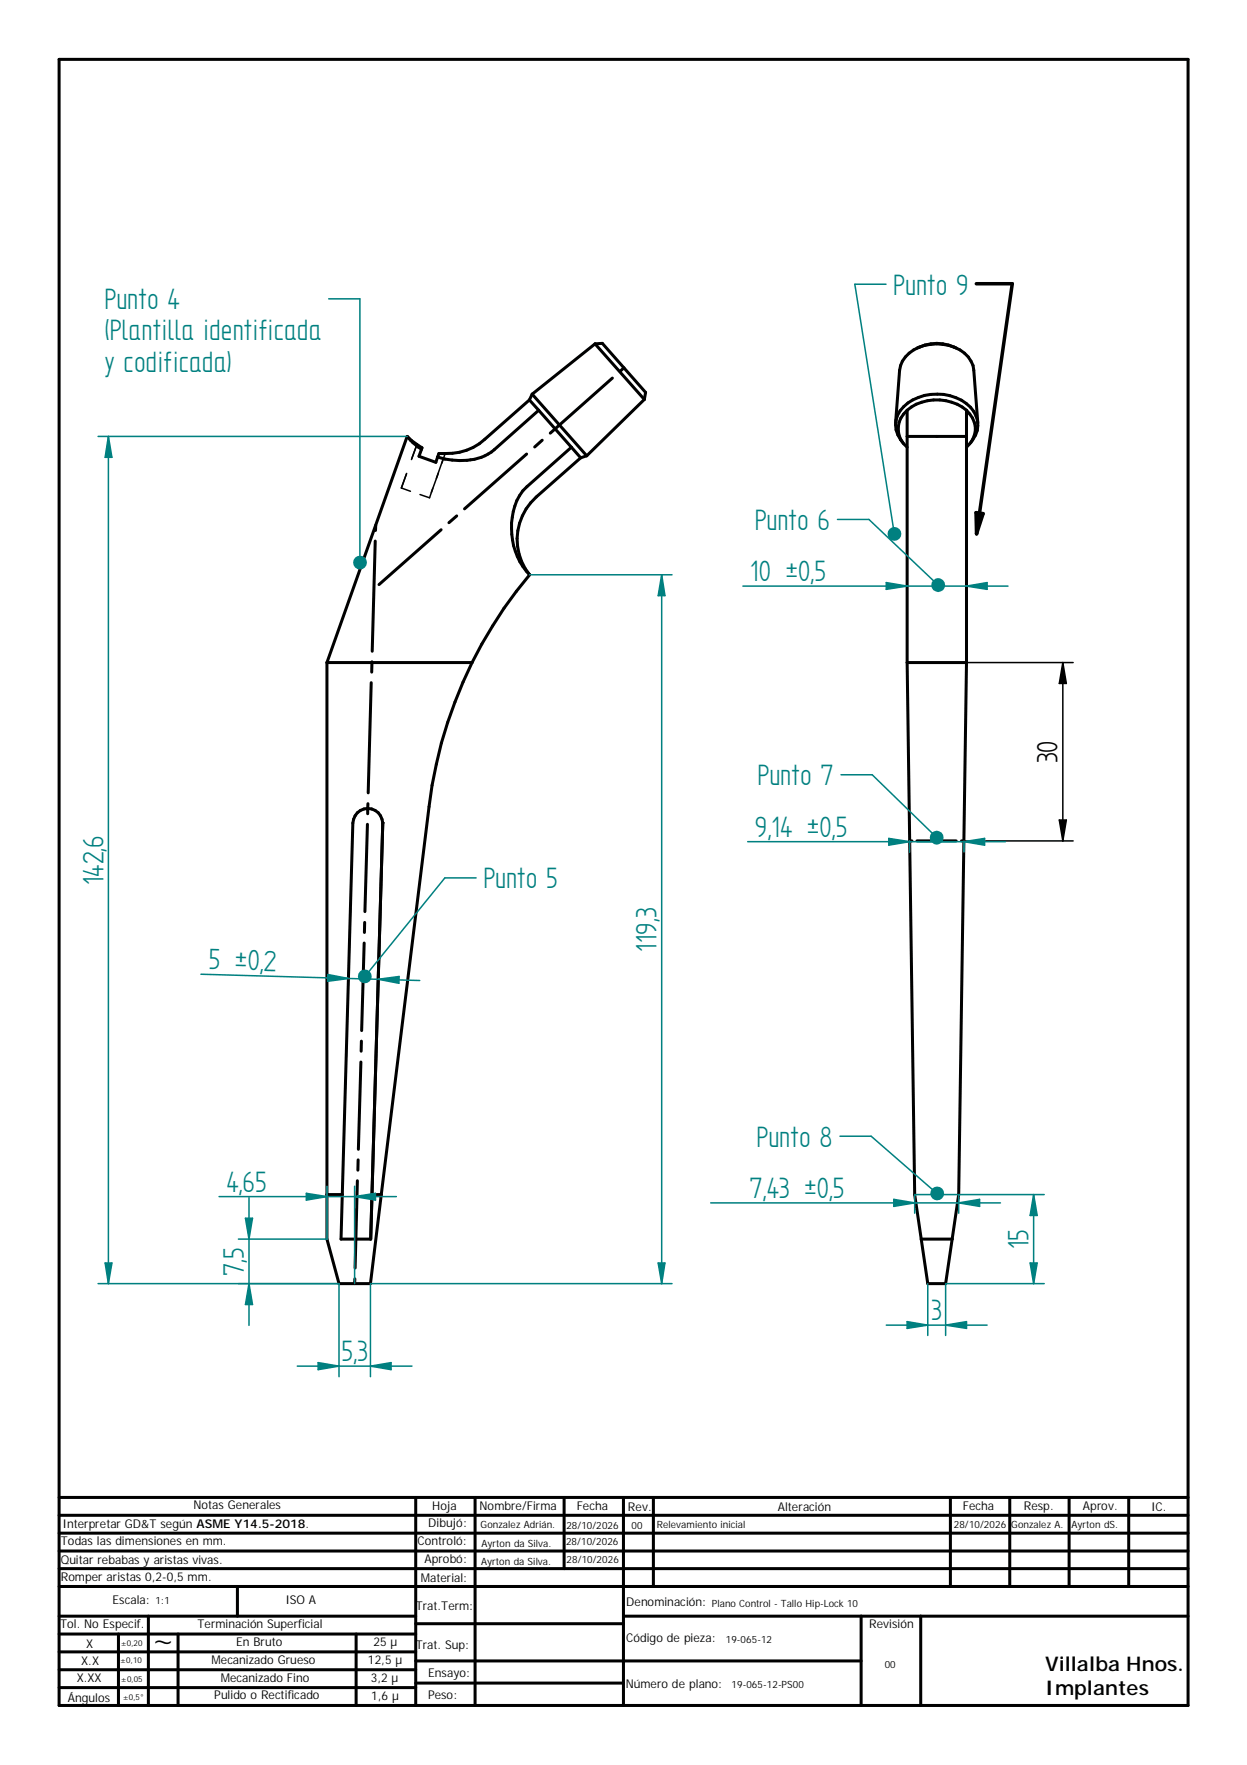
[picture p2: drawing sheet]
<svg xmlns="http://www.w3.org/2000/svg" width="210mm" height="297mm" viewBox="0 0 210 297" stroke-linecap="round" stroke-linejoin="round" font-family="sans-serif">
<g fill="none" stroke="#000" stroke-width=".51">
<path d="M9.9 10h190.1v277h-190.1zM100.2 57.9l8.3 9.3M100.2 57.9l-10.6 8.4M100.2 57.9l1.2-.1 7.3 8.2-.2 1.2M161 58.6a7.3 7.3 0 0 0-6.7 0M68.5 73.4l1 1.1 1.5 1.1M68.5 73.4l-13.5 38.1M68.5 73.4l.8 .8 1.7 1.2v.2M71 75.6l-.5 1.2 2.9 1 .3-.9M89.1 67.3l1.6 1.7M89.1 67.3l-7.5 6.6a10.1 10.1 0 0 1-7.7 2.4l-.2 .6M89.6 66.3l9.2 10.4"/>
<path d="M89.6 66.3l-.5 1M90.7 69l7 8M90.7 69l-7.5 6.7a9.1 9.1 0 0 1-7.1 1.7l-2.4-.5M96.2 75.3l-7.5 6.6a9.6 9.6 0 0 0-2.6 8 11 11 0 0 0 3.1 6.8M97.7 77l-7.4 6.7a9.5 9.5 0 0 0-1.1 13M98.8 76.7l-1.1 .3M108.5 67.2l-9.7 9.5M150.7 71.2l.7-8.9a5.5 5.5 0 0 1 5.2-4.3 6.8 6.8 0 0 1 6.8 2.8l.4 .7 .1 .8 .7 8.9M152 74.5a4.3 4.3 0 0 1 .8-6.7 8.6 8.6 0 0 1 10.6 .7 4.3 4.3 0 0 1 0 6M152.7 69v42.5M152.7 69a4 4 0 0 0 0 6.3M152.7 73.4h10"/>
<path d="M162.7 69v42.5M162.7 69a8 8 0 0 0-10 0M162.7 69a4 4 0 0 1 0 6.3M89.2 96.7a72.2 72.2 0 0 0-9.7 14.8M55 111.5h24.5M55 111.5v97l2.1 7.5h5.3l1.8-15M79.5 111.5a75 75 0 0 0-7.3 24.3l-8 65.2M152.7 111.5l1.3 89.5 1.1 7.5M152.7 111.5h10M162.7 111.5l-1.3 89.5-2.2 15h-3l-1.1-7.5M64.4 138.5a2.52 2.52 0 0 0-2.5-2.4 2.52 2.52 0 0 0-2.5 2.4l-1.8 62.5M64.4 138.5l-2 70h-5l.2-7.5"/>
<path d="M55 201h2.6M62.6 201h1.6M155.1 208.5h5.2M9.9 252h190.1M70 252v35M80 252v35M95 252v12M104.9 252v35M110 252v15M160 252v15M170 252v15M180 252v15"/>
<path d="M190 252v15M200 255h-190.1M200 258h-190.1M9.9 272h60.1M9.9 278h60.1M9.9 275h60.1M19.9 275v12M25 272v15M30 275v12M40 267v5M59.9 275v12M70 279.5h34.9"/>
<path d="M70 273.3h34.9M104.9 272h95.1M105 279.5h39.9M144.9 272v15M155 272v15M200 267h-190.1M200 261h-190.1M200 264h-190.1M9.9 284h60.1M9.9 281h60.1M70 283.3h34.9"/>
</g>
<g fill="none" stroke="#000" stroke-width=".25">
<path d="M68.4 79.8l-.8 2.3M68.5 79.7l-.9 2.4M70.1 75l-.8 2.3M70.2 74.8l-.9 2.4M73.8 79.6l-1.2 3.3M74.6 77.3l-1.2 3.2M74.9 76.3l-.5 1.6M67.6 82.1l1.5 .6M72.9 82.2l-.6 1.6-1.6-.6M59.8 137.2l-.4 1.3v1.8M59.8 137.2h.1M63.1 136.4a2.69 2.69 0 0 0-2.4 0"/>
<path d="M64.1 137.2l.3 1.3M64.4 138.5h.1M58.8 158.3v3.5M59 152.9l-.1 3.6M59.1 147.5v3.5M59.3 142.1l-.1 3.6M58.3 179.8l-.2 3.6M58.4 174.5l-.1 3.5M58.5 169.1l-.1 3.5M58.7 163.7l-.1 3.5M57.8 196l-.1 3.6M57.9 190.6l-.1 3.6"/>
<path d="M58.1 185.2l-.1 3.6M57.4 206.8v1.7M57.6 201.4l-.1 3.5"/>
</g>
<circle cx="70.2" cy="74.8" r=".25" fill="#000"/>
<path d="M16.5 73.4h52M18.2 73.4l.6 3.6h-1.1zM16.5 216h40.6" fill="none" stroke="#008080" stroke-width=".25"/>
<path d="M18.2 73.4l.6 3.6h-1.1z" fill="#008080"/>
<path d="M17.7 212.6h1.1l-.6 3.4z" fill="none" stroke="#008080" stroke-width=".25"/>
<path d="M17.7 212.6h1.1l-.6 3.4z" fill="#008080"/>
<path d="M18.2 73.4v142.6M89.2 96.7h23.9M111.4 96.7l.5 3.5h-1.1zM62.4 216h50.7" fill="none" stroke="#008080" stroke-width=".25"/>
<g fill="none" stroke="#000" stroke-width=".51">
<path d="M88.6 76.4l-10.4 9.2M91.3 74.1l-1.3 1.1M103.1 63.6l-10.5 9.3M105 61.9l-.6 .5M63.2 91.1l-.5 18.5M63.2 88.4v.9M74.3 89.2l-10.5 9.2M76.9 86.8l-1.3 1.2M62.5 114.9l-.5 18.5M62.6 111.4v1.7M61.8 138.7l-.4 14.7M61.9 135.3v1.6"/>
<path d="M61.3 158.7l-.4 14.7M61.4 155.2l-.1 1.7M60.7 178.7l-.4 14.7M60.8 175.2v1.7M60.2 198.7l-.4 14.7M60.3 195.2l-.1 1.7M59.7 215.2v.8"/>
</g>
<path d="M111.4 96.7l.5 3.5h-1.1z" fill="#008080"/>
<path d="M110.8 212.6h1.1l-.5 3.4z" fill="none" stroke="#008080" stroke-width=".25"/>
<path d="M110.8 212.6h1.1l-.5 3.4z" fill="#008080"/>
<path d="M111.4 96.7v119.3M57.1 216v15.7M62.4 216v15.7M62.4 229.9l3.4-.6v1.2z" fill="none" stroke="#008080" stroke-width=".25"/>
<path d="M62.4 229.9l3.4-.6v1.2z" fill="#008080"/>
<path d="M53.6 229.3l3.5 .6-3.5 .6z" fill="none" stroke="#008080" stroke-width=".25"/>
<path d="M53.6 229.3l3.5 .6-3.5 .6z" fill="#008080"/>
<path d="M40.1 216h17M40.1 208.5h14.9M41.3 205h1.2l-.6 3.5zM50 229.9h19.3" fill="none" stroke="#008080" stroke-width=".25"/>
<path d="M41.3 205h1.2l-.6 3.5z" fill="#008080"/>
<path d="M41.9 216l.6 3.5h-1.2z" fill="none" stroke="#008080" stroke-width=".25"/>
<path d="M41.9 216l.6 3.5h-1.2z" fill="#008080"/>
<path d="M55 199.6v8.9M59.7 199.6v16.4M41.9 201.5v21.6M51.6 200.8l3.4 .6-3.4 .6z" fill="none" stroke="#008080" stroke-width=".25"/>
<path d="M51.6 200.8l3.4 .6-3.4 .6z" fill="#008080"/>
<path d="M59.7 201.4l3.5-.6v1.2z" fill="none" stroke="#008080" stroke-width=".25"/>
<path d="M59.7 201.4l3.5-.6v1.2z" fill="#008080"/>
<path d="M55.2 164l3.5 .7-3.5 .4zM36.9 201.4h29.8" fill="none" stroke="#008080" stroke-width=".25"/>
<path d="M55.2 164l3.5 .7-3.5 .4z" fill="#008080"/>
<path d="M63.7 164.8l3.5-.5-.1 1.2z" fill="none" stroke="#008080" stroke-width=".25"/>
<path d="M63.7 164.8l3.5-.5-.1 1.2z" fill="#008080"/>
<path d="M33.8 164l36.9 1M156.2 216v8.7M159.2 216v8.7M152.7 222.4l3.5 .6-3.5 .6z" fill="none" stroke="#008080" stroke-width=".25"/>
<path d="M152.7 222.4l3.5 .6-3.5 .6z" fill="#008080"/>
<path d="M159.2 223l3.5-.6v1.2z" fill="none" stroke="#008080" stroke-width=".25"/>
<path d="M159.2 223l3.5-.6v1.2z" fill="#008080"/>
<path d="M154 201h21.8M159.2 216h16.6M173.4 212.6h1.2l-.6 3.4zM149.2 223h17" fill="none" stroke="#008080" stroke-width=".25"/>
<path d="M173.4 212.6h1.2l-.6 3.4z" fill="#008080"/>
<path d="M174 201l.6 3.6h-1.2z" fill="none" stroke="#008080" stroke-width=".25"/>
<path d="M174 201l.6 3.6h-1.2z" fill="#008080"/>
<path d="M150.5 201.8l3.5 .6-3.5 .6zM154 201v3.2M161.4 201v3.2M174 201v15" fill="none" stroke="#008080" stroke-width=".25"/>
<path d="M150.5 201.8l3.5 .6-3.5 .6z" fill="#008080"/>
<path d="M161.4 202.4l3.5-.6v1.2z" fill="none" stroke="#008080" stroke-width=".25"/>
<path d="M161.4 202.4l3.5-.6v1.2z" fill="#008080"/>
<path d="M149.2 98l3.5 .6-3.5 .6zM119.6 202.4h48.8" fill="none" stroke="#008080" stroke-width=".25"/>
<path d="M149.2 98l3.5 .6-3.5 .6z" fill="#008080"/>
<path d="M162.7 98.6l3.5-.6v1.2z" fill="none" stroke="#008080" stroke-width=".25"/>
<path d="M162.7 98.6l3.5-.6v1.2z" fill="#008080"/>
<path d="M125.1 98.6h44.6M149.6 141.1l3.5 .5-3.5 .6zM153.1 141.5v1.9M162.3 141.5v1.9" fill="none" stroke="#008080" stroke-width=".25"/>
<path d="M153.1 141.5h.4M154.3 141.5h6.7M161.8 141.5h.5" fill="none" stroke="#000" stroke-width=".51"/>
<path d="M162.7 111.5h17.9M178.9 111.5l.6 3.5h-1.2zM178.9 111.5v30M178.3 138h1.2l-.6 3.5zM162.3 141.5h18.3" fill="none" stroke="#000" stroke-width=".25"/>
<path d="M178.9 111.5l.6 3.5h-1.2zM178.3 138h1.2l-.6 3.5z" fill="#000"/>
<path d="M149.6 141.1l3.5 .5-3.5 .6z" fill="#008080"/>
<path d="M162.3 141.6l3.4-.5v1.1z" fill="none" stroke="#008080" stroke-width=".25"/>
<path d="M162.3 141.6l3.4-.5v1.1z" fill="#008080"/>
<path d="M60.6 50.3v44.4M125.9 141.6h43.3" fill="none" stroke="#008080" stroke-width=".25"/>
<circle cx="60.6" cy="94.7" r="1.17" fill="#008080"/>
<path d="M55.3 50.3h5.3M143.9 47.8l6.6 42" fill="none" stroke="#008080" stroke-width=".25"/>
<circle cx="150.6" cy="89.9" r="1.17" fill="#008080"/>
<path d="M143.9 47.8h5.2M146.3 87.4l11.6 11.1" fill="none" stroke="#008080" stroke-width=".25"/>
<path d="M164.3 47.8h6.1l-6 42M164.3 86.3l1.2 .1-1.1 3.4z" fill="none" stroke="#000" stroke-width=".59"/>
<path d="M164.3 86.3l1.2 .1-1.1 3.4z" fill="#000"/>
<circle cx="157.9" cy="98.5" r="1.15" fill="#008080"/>
<path d="M141 87.4h5.3M146.8 130.4l10.9 10.6" fill="none" stroke="#008080" stroke-width=".25"/>
<circle cx="157.7" cy="141" r="1.17" fill="#008080"/>
<path d="M141.6 130.4h5.2M146.6 191.2l11.1 9.7" fill="none" stroke="#008080" stroke-width=".25"/>
<circle cx="157.8" cy="200.9" r="1.17" fill="#008080"/>
<path d="M74.9 147.7l-13.5 16.6M141.4 191.2h5.2" fill="none" stroke="#008080" stroke-width=".25"/>
<circle cx="61.4" cy="164.3" r="1.17" fill="#008080"/>
<path d="M74.9 147.7h5.2" fill="none" stroke="#008080" stroke-width=".25"/>
<g font-size="5.6" fill="#008080">
<text x="17.6" y="52">Punto 4</text>
<text x="150.4" y="49.6">Punto 9</text>
<text x="17.6" y="57.3">(Plantilla identificada</text>
<text x="17.6" y="62.5">y codificada)</text>
<text x="127" y="89.2">Punto 6</text>
<text x="126.3" y="97.7">10 u0,5</text>
<text x="127.5" y="132.1">Punto 7</text>
<text x="127.1" y="140.8">9,14 u0,5</text>
<text x="17.4" y="149" transform="rotate(-90 17.4 149)">142,6</text>
<text x="81.4" y="149.5">Punto 5</text>
<text x="110.5" y="160.1" transform="rotate(-90 110.5 160.1)">119,3</text>
<text x="35.1" y="163.1" transform="rotate(2 35.1 163.1)">5 u0,</text>
<text x="44.4" y="163.4" transform="rotate(2 44.4 163.4)">2</text>
<text x="127.3" y="193">Punto 8</text>
<text x="38.1" y="200.5">4,65</text>
<text x="126.2" y="201.5">7,43 u0,5</text>
<text x="41" y="214.7" transform="rotate(-90 41 214.7)">7,5</text>
<text x="173.1" y="210.2" transform="rotate(-90 173.1 210.2)">15</text>
<text x="156.8" y="222.1">3</text>
<text x="57.5" y="229.1">5,3</text>
</g>
<g font-size="5.6">
<text x="178" y="128.5" transform="rotate(-90 178 128.5)">30</text>
<text x="25.9" y="278.4">~</text>
</g>
<g font-size="3.4">
<text x="175.9" y="281.1">Villalba Hnos.</text>
<text x="175.9" y="285.2">Implantes</text>
</g>
<g font-size="2">
<text x="10.5" y="257.1">Interpretar GD&amp;T segúnASME Y14.5-2018.</text>
<text x="32.6" y="254">Notas Generales</text>
<text x="72.1" y="257">Dibujó:</text>
<text x="72.7" y="254.2">Hoja</text>
<text x="80.7" y="254">Nombre/Firma</text>
<text x="97.1" y="254.1">Fecha</text>
<text x="105.7" y="254.3">Rev.</text>
<text x="130.9" y="254.2">Alteración</text>
<text x="162.1" y="254.1">Fecha</text>
<text x="172.3" y="254.1">Resp.</text>
<text x="182.3" y="254.1">Aprov.</text>
<text x="193.8" y="254.2">IC.</text>
<text x="10.2" y="260.1">Todas las dimensiones en mm.</text>
<text x="10.2" y="263.1">Quitar rebabas y aristas vivas.</text>
<text x="70.3" y="260.1">Controló:</text>
<text x="71.5" y="263.1">Aprobó:</text>
<text x="10.2" y="266">Romper aristas 0,2-0,5 mm.</text>
<text x="70.8" y="266.2">M</text>
<text x="72.4" y="266.2">aterial:</text>
<text x="10.1" y="274.1">Tol. No Especif.</text>
<text x="18.9" y="270">Escala:</text>
<text x="33.2" y="274.1">Terminación Superficial</text>
<text x="48" y="270">ISO A</text>
<text x="70" y="270.9">Trat.Term:</text>
<text x="105.4" y="270.3">Denominación:</text>
<text x="146.3" y="274">Revisión</text>
<text x="13.7" y="280.2">X.X</text>
<text x="14.5" y="277.3">X</text>
<text x="35.6" y="280.1">M</text>
<text x="37.2" y="280.1">ecanizado Grueso</text>
<text x="39.8" y="277.1">En Bruto</text>
<text x="61.9" y="280.1">12,5 µ</text>
<text x="62.9" y="277">25 µ</text>
<text x="70" y="277.5">Trat. Sup:</text>
<text x="105.4" y="276.4">Código de pieza:</text>
<text x="11.4" y="286.4">Ángulos</text>
<text x="12.9" y="283.1">X.XX</text>
<text x="36.1" y="286">Pulido o Rectificado</text>
<text x="37.2" y="283.1">M</text>
<text x="38.7" y="283.1">ecanizado Fino</text>
<text x="62.4" y="283.1">3,2 µ</text>
<text x="62.5" y="286.1">1,6 µ</text>
<text x="72.1" y="282.2">Ensayo:</text>
<text x="72.1" y="285.9">Peso:</text>
<text x="105.3" y="284.1">Número de plano:</text>
</g>
<g font-size="1.7">
<text x="80.9" y="257.2">Gonzalez Adrián.</text>
<text x="95.3" y="257.3">28/10/2026</text>
<text x="106.3" y="257.3">00</text>
<text x="110.6" y="257.2">Relevamiento inicial</text>
<text x="160.6" y="257.1">28/10/2026</text>
<text x="170.2" y="257.1">Gonzalez A.</text>
<text x="180.3" y="257.1">Ayrton dS.</text>
<text x="81" y="263.4">Ayrton da Silva.</text>
<text x="81" y="260.4">Ayrton da Silva.</text>
<text x="95.3" y="260.1">28/10/2026</text>
<text x="95.4" y="263.1">28/10/2026</text>
<text x="26.2" y="270">1:1</text>
<text x="119.8" y="270.4">Plano Control - Tallo Hip-Lock 10</text>
<text x="122.2" y="276.4">19-065-12</text>
<text x="148.9" y="280.7">00</text>
<text x="123.1" y="284.1">19-065-12-PS00</text>
</g>
<g font-size="1.4">
<text x="20.2" y="279.9">±0,10</text>
<text x="20.3" y="277">±0,20</text>
<text x="20.4" y="283">±0,05</text>
<text x="20.7" y="286.1">±0,5°</text>
</g>
</svg>
